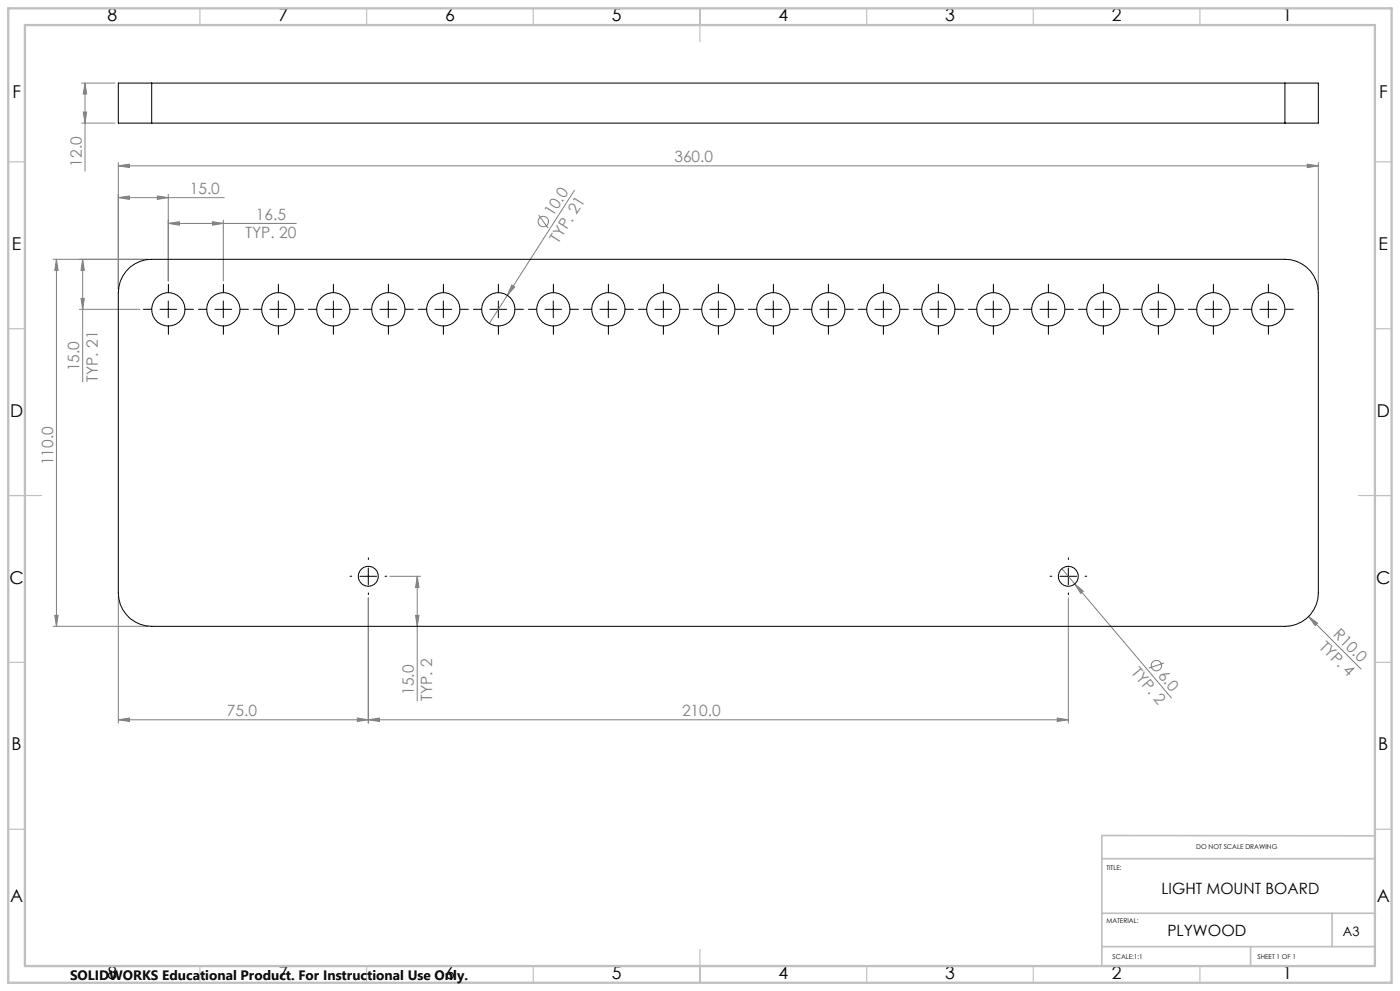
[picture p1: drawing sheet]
<svg xmlns="http://www.w3.org/2000/svg" width="420mm" height="297mm" viewBox="0 0 420 297" stroke-linecap="round" stroke-linejoin="round" font-family="sans-serif">
<g fill="none" stroke="#808080" stroke-width=".3">
<path d="M24.5 24.9h10M24.5 36.9h10M25 33.6h1l-.5 3.3zM25.5 24.9l.5 3.3h-1zM25.5 24.9v26.4M35.5 49.7l3.3-.5v1zM35.5 59.2l3.3-.5v1.1zM35.5 48.7v38M35.5 49.7h360M35.5 59.2h31.8M47.2 58.7l3.3 .5-3.3 .6zM50.5 58.2v26"/>
<path d="M172.3 57l-25.5 39.9M392.2 49.2l3.3 .5-3.3 .5zM395.5 48.7v38M15.9 77.7h28.6M16.9 77.7l.5 3.3h-1zM16.9 77.7v110M24.8 77.7v36.7M24.8 77.7l.5 3.3h-1zM50.5 67l3.3-.5v1zM50.5 67h38.4M63.7 66.5l3.3 .5-3.3 .5zM67 66v18.2"/>
<path d="M161.6 64.4l2.8 3.9M23.8 92.7h18.2M24.3 89.4h1l-.5 3.3zM153.5 85.4l.9 .6-2.2 2.5zM35.5 178.7v38M110.5 179.2v37.5M117 172.7h9.2M125.2 172.7l.5 3.3h-1zM125.2 172.7v37.3M318.6 170.4l32.8 38.8M320.5 179.2v37.5M322.4 175l2.6 2.2-.8 .6z"/>
<path d="M15.9 187.7h28.6M16.4 184.4h1l-.5 3.3zM124.7 184.4h1l-.5 3.3zM349.2 198.7l-4.6 1.5M392.6 184.8l2.7 2-.8 .7zM392.6 184.8l15.7 15.7M35.5 215.7l3.3-.5v1zM35.5 215.7h285M107.2 215.2l3.3 .5-3.3 .5zM110.5 215.7l3.3-.5v1zM317.2 215.2l3.3 .5-3.3 .5z"/>
<circle cx="163" cy="66.4" r="1.56"/>
<circle cx="346.9" cy="199.5" r="1.55"/>
</g>
<g fill="none" stroke="#000" stroke-width=".3" stroke-dasharray="15.2 1.3 1.3 1.3">
<path d="M45.5 92.7h-2.5M50.5 87.7v-2.5M50.5 97.7v2.5M55.5 92.7h2.5M62 92.7h-2.5M67 87.7v-2.5M67 97.7v2.5M72 92.7h2.5M78.5 92.7h-2.5M83.5 87.7v-2.5M83.5 97.7v2.5M88.5 92.7h2.5"/>
<path d="M95 92.7h-2.5M100 87.7v-2.5M100 97.7v2.5M105 92.7h2.5M111.5 92.7h-2.5M116.5 87.7v-2.5M116.5 97.7v2.5M121.5 92.7h2.5M128 92.7h-2.5M133 87.7v-2.5M133 97.7v2.5M138 92.7h2.5"/>
<path d="M144.5 92.7h-2.5M149.5 87.7v-2.5M149.5 97.7v2.5M154.5 92.7h2.5M161 92.7h-2.5M166 87.7v-2.5M166 97.7v2.5M171 92.7h2.5M177.5 92.7h-2.5M182.5 87.7v-2.5M182.5 97.7v2.5M187.5 92.7h2.5"/>
<path d="M194 92.7h-2.5M199 87.7v-2.5M199 97.7v2.5M204 92.7h2.5M210.5 92.7h-2.5M215.5 87.7v-2.5M215.5 97.7v2.5M220.5 92.7h2.5M227 92.7h-2.5M232 87.7v-2.5M232 97.7v2.5M237 92.7h2.5"/>
<path d="M243.5 92.7h-2.5M248.5 87.7v-2.5M248.5 97.7v2.5M253.5 92.7h2.5M260 92.7h-2.5M265 87.7v-2.5M265 97.7v2.5M270 92.7h2.5M276.5 92.7h-2.5M281.5 87.7v-2.5M281.5 97.7v2.5M286.5 92.7h2.5"/>
<path d="M293 92.7h-2.5M298 87.7v-2.5M298 97.7v2.5M303 92.7h2.5M309.5 92.7h-2.5M314.5 87.7v-2.5M314.5 97.7v2.5M319.5 92.7h2.5M326 92.7h-2.5M331 87.7v-2.5M331 97.7v2.5M336 92.7h2.5"/>
<path d="M342.5 92.7h-2.5M347.5 87.7v-2.5M347.5 97.7v2.5M352.5 92.7h2.5M359 92.7h-2.5M364 87.7v-2.5M364 97.7v2.5M369 92.7h2.5M375.5 92.7h-2.5M380.5 87.7v-2.5M380.5 97.7v2.5M385.5 92.7h2.5"/>
<path d="M105.5 172.7h-.5M110.5 167.7v-.5M110.5 177.7v.5M115.5 172.7h.5M315.5 172.7h-.5M320.5 167.7v-.5M320.5 177.7v.5M325.5 172.7h.5"/>
</g>
<g fill="none" stroke="#000" stroke-width=".3">
<path d="M48 92.7h5M50.5 90.2v5M64.5 92.7h5M67 90.2v5M81 92.7h5M83.5 90.2v5M97.5 92.7h5M100 90.2v5M114 92.7h5M116.5 90.2v5M130.5 92.7h5M133 90.2v5"/>
<path d="M147 92.7h5M149.5 90.2v5M163.5 92.7h5M166 90.2v5M180 92.7h5M182.5 90.2v5M196.5 92.7h5M199 90.2v5M213 92.7h5M215.5 90.2v5M229.5 92.7h5M232 90.2v5"/>
<path d="M246 92.7h5M248.5 90.2v5M262.5 92.7h5M265 90.2v5M279 92.7h5M281.5 90.2v5M295.5 92.7h5M298 90.2v5M312 92.7h5M314.5 90.2v5M328.5 92.7h5M331 90.2v5"/>
<path d="M345 92.7h5M347.5 90.2v5M361.5 92.7h5M364 90.2v5M378 92.7h5M380.5 90.2v5M108 172.7h5M110.5 170.2v5M318 172.7h5M320.5 170.2v5"/>
</g>
<g fill="none" stroke="#c0c0c0" stroke-width=".35">
<path d="M60 2.5v5M110 2.5v5M160 2.5v5M210 2.5v10M260 2.5v5M310 2.5v5M360 2.5v5M2.5 48.5h5M412.5 48.5h5M2.5 98.5h5M412.5 98.5h5M2.5 148.5h10"/>
<path d="M407.5 148.5h10M2.5 198.5h5M412.5 198.5h5M2.5 248.5h5M412.5 248.5h5M60 289.5v5M110 289.5v5M160 289.5v5M210 284.5v10M260 289.5v5M310 289.5v5M360 289.5v5"/>
</g>
<path d="M330.6 257.3h81.8M412.6 250.5l-82-.1v39.2M330.6 273.7h82M399.6 273.7v10M330.6 283.7h81.8M375.2 283.7v5.8" fill="none" stroke="#c0c0c0" stroke-width=".5"/>
<path d="M2.5 2.5h415v292h-415zM7.5 7.5h405v282h-405z" fill="none" stroke="#c0c0c0" stroke-width=".7"/>
<g fill="#808080">
<path d="M153.5 85.4l.9 .6-2.2 2.5z"/>
<path d="M322.4 175l2.6 2.2-.8 .6z"/>
<path d="M392.6 184.8l2.7 2-.8 .7z"/>
<path d="M107.2 215.2l3.3 .5-3.3 .5zM35.5 215.7l3.3-.5v1z"/>
<path d="M35.5 49.7l3.3-.5v1zM392.2 49.2l3.3 .5-3.3 .5zM110.5 215.7l3.3-.5v1zM317.2 215.2l3.3 .5-3.3 .5zM35.5 59.2l3.3-.5v1.1zM47.2 58.7l3.3 .5-3.3 .6zM50.5 67l3.3-.5v1zM63.7 66.5l3.3 .5-3.3 .5z"/>
<path d="M24.3 89.4h1l-.5 3.3zM24.8 77.7l.5 3.3h-1z"/>
<path d="M16.9 77.7l.5 3.3h-1zM16.4 184.4h1l-.5 3.3zM125.2 172.7l.5 3.3h-1zM124.7 184.4h1l-.5 3.3zM25.5 24.9l.5 3.3h-1zM25 33.6h1l-.5 3.3z"/>
</g>
<g fill="none" stroke="#000" stroke-width=".3">
<path d="M45.5 24.9h-10v12h10M45.5 24.9v12M45.5 36.9h340M45.5 24.9h340M385.5 24.9h10v12h-10M385.5 24.9v12M39.1 80a10.2 10.2 0 0 1 6.4-2.3h340a10 10 0 0 1 10 10v90a10 10 0 0 1-10 10h-340a10 10 0 0 1-10-10v-90a10.1 10.1 0 0 1 3.6-7.7z"/>
<circle cx="50.5" cy="92.7" r="5"/>
<circle cx="67" cy="92.7" r="5"/>
<circle cx="83.5" cy="92.7" r="5"/>
<circle cx="100" cy="92.7" r="5"/>
<circle cx="116.5" cy="92.7" r="5"/>
<circle cx="133" cy="92.7" r="5"/>
<circle cx="149.5" cy="92.7" r="5"/>
<circle cx="166" cy="92.7" r="5"/>
<circle cx="182.5" cy="92.7" r="5"/>
<circle cx="199" cy="92.7" r="5"/>
<circle cx="215.5" cy="92.7" r="5"/>
<circle cx="232" cy="92.7" r="5"/>
<circle cx="248.5" cy="92.7" r="5"/>
<circle cx="265" cy="92.7" r="5"/>
<circle cx="281.5" cy="92.7" r="5"/>
<circle cx="298" cy="92.7" r="5"/>
<circle cx="314.5" cy="92.7" r="5"/>
<circle cx="331" cy="92.7" r="5"/>
<circle cx="347.5" cy="92.7" r="5"/>
<circle cx="364" cy="92.7" r="5"/>
<circle cx="380.5" cy="92.7" r="5"/>
<circle cx="110.5" cy="172.7" r="3"/>
<circle cx="320.5" cy="172.7" r="3"/>
</g>
<g font-size="5.3">
<text x="32.3" y="6.4">8</text>
<text x="83.5" y="6.4">7</text>
<text x="133.5" y="6.4">6</text>
<text x="183.5" y="6.4">5</text>
<text x="233.5" y="6.4">4</text>
<text x="283.5" y="6.4">3</text>
<text x="333.5" y="6.4">2</text>
<text x="384.8" y="6.4">1</text>
<text x="3.7" y="29.4">F</text>
<text x="413.7" y="29.4">F</text>
<text x="3.6" y="74.9">E</text>
<text x="413.6" y="74.9">E</text>
<text x="3" y="124.9">D</text>
<text x="413" y="124.9">D</text>
<text x="2.8" y="174.9">C</text>
<text x="412.8" y="174.9">C</text>
<text x="3.5" y="224.9">B</text>
<text x="413.5" y="224.9">B</text>
<text x="3" y="270.4">A</text>
<text x="413" y="270.4">A</text>
<text x="32.3" y="293.4">8</text>
<text x="83.5" y="293.4">7</text>
<text x="133.5" y="293.4">6</text>
<text x="183.5" y="293.4">5</text>
<text x="233.5" y="293.4">4</text>
<text x="283.5" y="293.4">3</text>
<text x="333.5" y="293.4">2</text>
<text x="384.8" y="293.4">1</text>
</g>
<g font-size="4.7" fill="#808080">
<text x="24.5" y="50" transform="rotate(-90 24.5 50)">12.0</text>
<text x="202.3" y="48.7">360.0</text>
<text x="56.9" y="58.2">15.0</text>
<text x="76.7" y="65.9">16.5</text>
<text x="165.8" y="65.1" transform="rotate(-57 165.8 65.1)">10.0</text>
<text x="73.6" y="71.5">TYP. 20</text>
<text x="167.5" y="73" transform="rotate(-57 167.5 73)">TYP. 21</text>
<text x="23.8" y="111.3" transform="rotate(-90 23.8 111.3)">15.0</text>
<text x="29.3" y="114.4" transform="rotate(-90 29.3 114.4)">TYP. 21</text>
<text x="15.9" y="139.4" transform="rotate(-90 15.9 139.4)">110.0</text>
<text x="399.8" y="190.4" transform="rotate(45 399.8 190.4)">R10.0</text>
<text x="395.5" y="194.1" transform="rotate(45 395.5 194.1)">TYP. 4</text>
<text x="339.3" y="201.8" transform="rotate(50 339.3 201.8)">TYP. 2</text>
<text x="347.3" y="202.5" transform="rotate(50 347.3 202.5)">6.0</text>
<text x="124.1" y="208.2" transform="rotate(-90 124.1 208.2)">15.0</text>
<text x="68.1" y="214.7">75.0</text>
<text x="129.7" y="210" transform="rotate(-90 129.7 210)">TYP. 2</text>
<text x="204.6" y="214.7">210.0</text>
</g>
<g font-size="4.7">
<text x="348.5" y="268.1">LIGHT MOUNT BOARD</text>
<text x="350.2" y="280.6">PLYWOOD</text>
</g>
<text font-size="4.1" x="21" y="293.7">SOLIDWORKS Educational Product. For Instructional Use Only.</text>
<text font-size="3.9" x="402.9" y="280.6">A3</text>
<g font-size="2">
<text x="358.9" y="254.4">DO NOT SCALE DRAWING</text>
<text x="331.9" y="260.9">TITLE:</text>
<text x="331.9" y="276.7">MATERIAL:</text>
<text x="333.8" y="287.4">SCALE:1:1</text>
<text x="377.2" y="287.4">SHEET 1 OF 1</text>
</g>
</svg>
